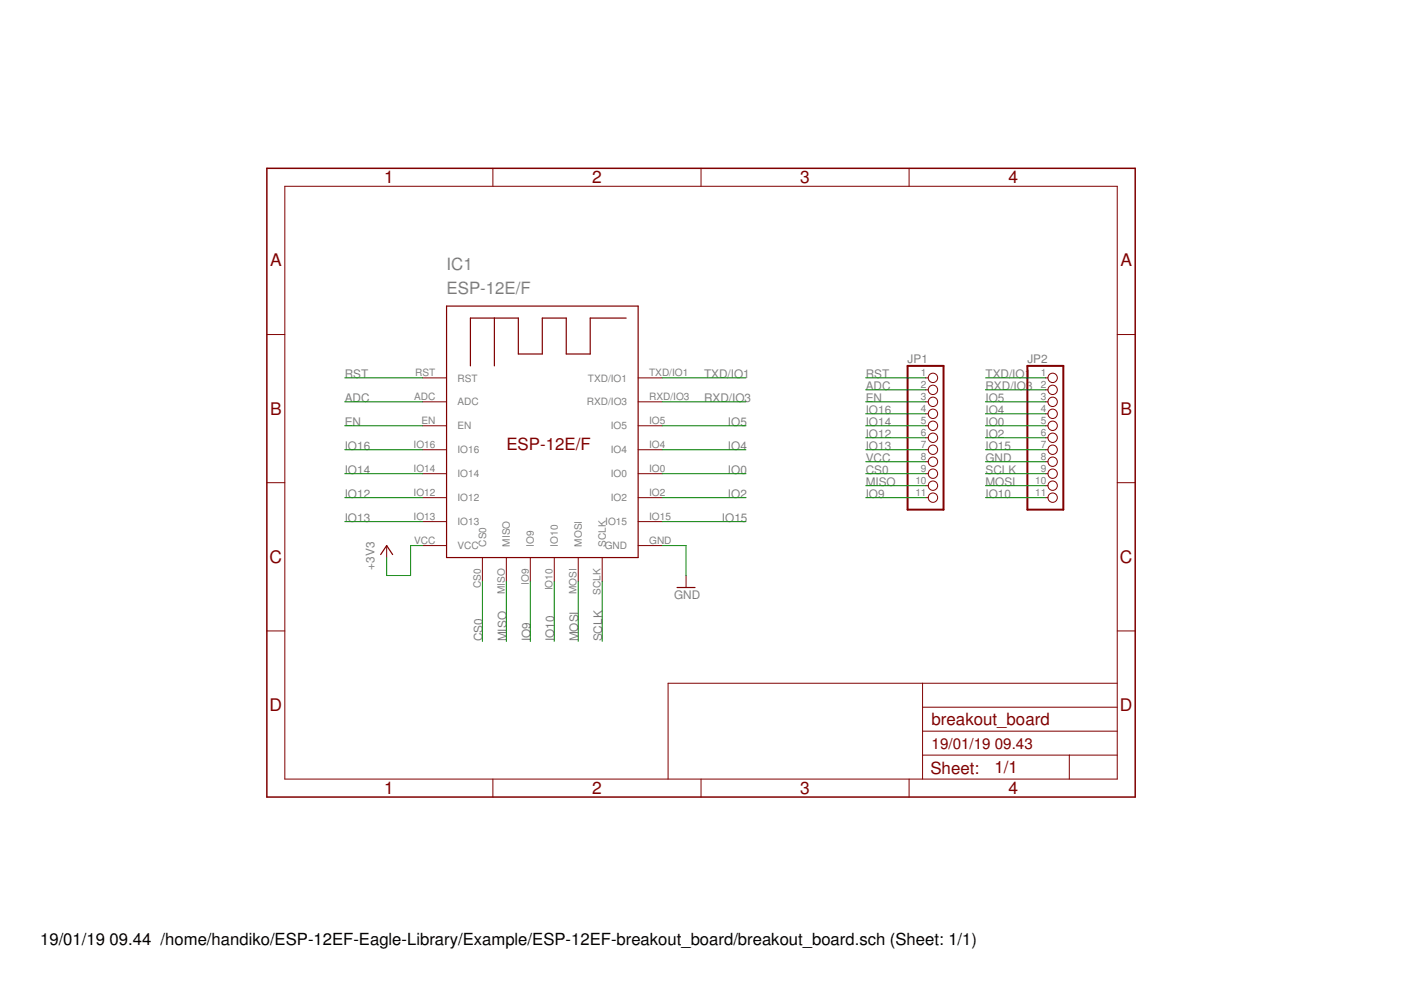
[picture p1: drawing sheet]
<?xml version="1.0" encoding="utf-8"?>
<!DOCTYPE eagle SYSTEM "eagle.dtd">
<eagle version="7.2.0">
<drawing>
<settings>
<setting alwaysvectorfont="no"/>
<setting verticaltext="up"/>
</settings>
<grid distance="1.27" unitdist="mm" unit="mm" style="dots" multiple="1" display="yes" altdistance="0.01" altunitdist="inch" altunit="inch"/>
<schematic xreflabel="%F%N/%S.%C%R" xrefpart="/%S.%C%R">
<libraries>
<library name="esp-12e-f">
<symbols>
<symbol name="ESP-12E">
<wire x1="-20.32" y1="35.56" x2="20.32" y2="35.56" width="0.254" layer="94"/>
<wire x1="20.32" y1="35.56" x2="20.32" y2="-17.78" width="0.254" layer="94"/>
<wire x1="20.32" y1="-17.78" x2="-20.32" y2="-17.78" width="0.254" layer="94"/>
<wire x1="-20.32" y1="-17.78" x2="-20.32" y2="35.56" width="0.254" layer="94"/>
<wire x1="-15.24" y1="22.86" x2="-15.24" y2="33.02" width="0.254" layer="94"/>
<wire x1="-15.24" y1="33.02" x2="-10.16" y2="33.02" width="0.254" layer="94"/>
<wire x1="-10.16" y1="33.02" x2="-5.08" y2="33.02" width="0.254" layer="94"/>
<wire x1="-5.08" y1="33.02" x2="-5.08" y2="25.4" width="0.254" layer="94"/>
<wire x1="-5.08" y1="25.4" x2="0" y2="25.4" width="0.254" layer="94"/>
<wire x1="0" y1="25.4" x2="0" y2="33.02" width="0.254" layer="94"/>
<wire x1="0" y1="33.02" x2="5.08" y2="33.02" width="0.254" layer="94"/>
<wire x1="5.08" y1="33.02" x2="5.08" y2="25.4" width="0.254" layer="94"/>
<wire x1="5.08" y1="25.4" x2="10.16" y2="25.4" width="0.254" layer="94"/>
<wire x1="10.16" y1="25.4" x2="10.16" y2="33.02" width="0.254" layer="94"/>
<wire x1="10.16" y1="33.02" x2="17.78" y2="33.02" width="0.254" layer="94"/>
<wire x1="-10.16" y1="22.86" x2="-10.16" y2="33.02" width="0.254" layer="94"/>
<pin name="RST" x="-25.4" y="20.32" length="middle" direction="in"/>
<pin name="ADC" x="-25.4" y="15.24" length="middle"/>
<pin name="EN" x="-25.4" y="10.16" length="middle"/>
<pin name="IO16" x="-25.4" y="5.08" length="middle"/>
<pin name="IO14" x="-25.4" y="0" length="middle"/>
<pin name="IO12" x="-25.4" y="-5.08" length="middle"/>
<pin name="IO13" x="-25.4" y="-10.16" length="middle"/>
<pin name="VCC" x="-25.4" y="-15.24" length="middle" direction="pwr"/>
<pin name="CS0" x="-12.7" y="-22.86" length="middle" rot="R90"/>
<pin name="MISO" x="-7.62" y="-22.86" length="middle" rot="R90"/>
<pin name="IO9" x="-2.54" y="-22.86" length="middle" rot="R90"/>
<pin name="IO10" x="2.54" y="-22.86" length="middle" rot="R90"/>
<pin name="MOSI" x="7.62" y="-22.86" length="middle" rot="R90"/>
<pin name="SCLK" x="12.7" y="-22.86" length="middle" rot="R90"/>
<pin name="GND" x="25.4" y="-15.24" length="middle" direction="pwr" rot="R180"/>
<pin name="IO15" x="25.4" y="-10.16" length="middle" rot="R180"/>
<pin name="IO2" x="25.4" y="-5.08" length="middle" rot="R180"/>
<pin name="IO0" x="25.4" y="0" length="middle" rot="R180"/>
<pin name="IO4" x="25.4" y="5.08" length="middle" rot="R180"/>
<pin name="IO5" x="25.4" y="10.16" length="middle" rot="R180"/>
<pin name="RXD/IO3" x="25.4" y="15.24" length="middle" rot="R180"/>
<pin name="TXD/IO1" x="25.4" y="20.32" length="middle" rot="R180"/>
<text x="-7.62" y="5.08" size="2.54" layer="94">ESP-12E/F</text>
<text x="-20.32" y="43.18" size="2.54" layer="95">&gt;NAME</text>
<text x="-20.32" y="38.1" size="2.54" layer="96">&gt;VALUE</text>
</symbol>
</symbols>
<devicesets>
<deviceset name="ESP-12E/F" prefix="IC">
<gates>
<gate name="G$1" symbol="ESP-12E" x="7.62" y="5.08"/>
</gates>
<devices>
<device name="" package="ESP-12E">
<connects>
<connect gate="G$1" pin="ADC" pad="ADC"/>
<connect gate="G$1" pin="CS0" pad="CS0"/>
<connect gate="G$1" pin="EN" pad="EN"/>
<connect gate="G$1" pin="GND" pad="GND"/>
<connect gate="G$1" pin="IO0" pad="IO0"/>
<connect gate="G$1" pin="IO10" pad="IO10"/>
<connect gate="G$1" pin="IO12" pad="IO12"/>
<connect gate="G$1" pin="IO13" pad="IO13"/>
<connect gate="G$1" pin="IO14" pad="IO14"/>
<connect gate="G$1" pin="IO15" pad="IO15"/>
<connect gate="G$1" pin="IO16" pad="IO16"/>
<connect gate="G$1" pin="IO2" pad="IO2"/>
<connect gate="G$1" pin="IO4" pad="IO4"/>
<connect gate="G$1" pin="IO5" pad="IO5"/>
<connect gate="G$1" pin="IO9" pad="IO9"/>
<connect gate="G$1" pin="MISO" pad="MISO"/>
<connect gate="G$1" pin="MOSI" pad="MOSI"/>
<connect gate="G$1" pin="RST" pad="RST"/>
<connect gate="G$1" pin="RXD/IO3" pad="RXD/IO3"/>
<connect gate="G$1" pin="SCLK" pad="SCLK"/>
<connect gate="G$1" pin="TXD/IO1" pad="TXD/IO1"/>
<connect gate="G$1" pin="VCC" pad="VCC"/>
</connects>
<technologies>
<technology name=""/>
</technologies>
</device>
</devices>
</deviceset>
</devicesets>
</library>
<library name="pinhead">
<symbols>
<symbol name="PINHD11">
<wire x1="-6.35" y1="-15.24" x2="1.27" y2="-15.24" width="0.4064" layer="94"/>
<wire x1="1.27" y1="-15.24" x2="1.27" y2="15.24" width="0.4064" layer="94"/>
<wire x1="1.27" y1="15.24" x2="-6.35" y2="15.24" width="0.4064" layer="94"/>
<wire x1="-6.35" y1="15.24" x2="-6.35" y2="-15.24" width="0.4064" layer="94"/>
<text x="-6.35" y="15.875" size="1.778" layer="95">&gt;NAME</text>
<text x="-6.35" y="-17.78" size="1.778" layer="96">&gt;VALUE</text>
<pin name="1" x="-2.54" y="12.7" visible="pad" length="short" direction="pas" function="dot"/>
<pin name="2" x="-2.54" y="10.16" visible="pad" length="short" direction="pas" function="dot"/>
<pin name="3" x="-2.54" y="7.62" visible="pad" length="short" direction="pas" function="dot"/>
<pin name="4" x="-2.54" y="5.08" visible="pad" length="short" direction="pas" function="dot"/>
<pin name="5" x="-2.54" y="2.54" visible="pad" length="short" direction="pas" function="dot"/>
<pin name="6" x="-2.54" y="0" visible="pad" length="short" direction="pas" function="dot"/>
<pin name="7" x="-2.54" y="-2.54" visible="pad" length="short" direction="pas" function="dot"/>
<pin name="8" x="-2.54" y="-5.08" visible="pad" length="short" direction="pas" function="dot"/>
<pin name="9" x="-2.54" y="-7.62" visible="pad" length="short" direction="pas" function="dot"/>
<pin name="10" x="-2.54" y="-10.16" visible="pad" length="short" direction="pas" function="dot"/>
<pin name="11" x="-2.54" y="-12.7" visible="pad" length="short" direction="pas" function="dot"/>
</symbol>
</symbols>
<devicesets>
<deviceset name="PINHD-1X11" prefix="JP" uservalue="yes">
<gates>
<gate name="A" symbol="PINHD11" x="0" y="0"/>
</gates>
<devices>
<device name="" package="1X11">
<connects>
<connect gate="A" pin="1" pad="1"/>
<connect gate="A" pin="10" pad="10"/>
<connect gate="A" pin="11" pad="11"/>
<connect gate="A" pin="2" pad="2"/>
<connect gate="A" pin="3" pad="3"/>
<connect gate="A" pin="4" pad="4"/>
<connect gate="A" pin="5" pad="5"/>
<connect gate="A" pin="6" pad="6"/>
<connect gate="A" pin="7" pad="7"/>
<connect gate="A" pin="8" pad="8"/>
<connect gate="A" pin="9" pad="9"/>
</connects>
<technologies>
<technology name=""/>
</technologies>
</device>
<device name="/90" package="1X11/90">
<connects>
<connect gate="A" pin="1" pad="1"/>
<connect gate="A" pin="10" pad="10"/>
<connect gate="A" pin="11" pad="11"/>
<connect gate="A" pin="2" pad="2"/>
<connect gate="A" pin="3" pad="3"/>
<connect gate="A" pin="4" pad="4"/>
<connect gate="A" pin="5" pad="5"/>
<connect gate="A" pin="6" pad="6"/>
<connect gate="A" pin="7" pad="7"/>
<connect gate="A" pin="8" pad="8"/>
<connect gate="A" pin="9" pad="9"/>
</connects>
<technologies>
<technology name=""/>
</technologies>
</device>
</devices>
</deviceset>
</devicesets>
</library>
<library name="supply1">
<symbols>
<symbol name="GND">
<wire x1="-1.905" y1="0" x2="1.905" y2="0" width="0.254" layer="94"/>
<text x="-2.54" y="-2.54" size="1.778" layer="96">&gt;VALUE</text>
<pin name="GND" x="0" y="2.54" visible="off" length="short" direction="sup" rot="R270"/>
</symbol>
<symbol name="+3V3">
<wire x1="1.27" y1="-1.905" x2="0" y2="0" width="0.254" layer="94"/>
<wire x1="0" y1="0" x2="-1.27" y2="-1.905" width="0.254" layer="94"/>
<text x="-2.54" y="-5.08" size="1.778" layer="96" rot="R90">&gt;VALUE</text>
<pin name="+3V3" x="0" y="-2.54" visible="off" length="short" direction="sup" rot="R90"/>
</symbol>
</symbols>
<devicesets>
<deviceset name="GND" prefix="GND">
<gates>
<gate name="1" symbol="GND" x="0" y="0"/>
</gates>
<devices>
<device name="">
<technologies>
<technology name=""/>
</technologies>
</device>
</devices>
</deviceset>
<deviceset name="+3V3" prefix="+3V3">
<gates>
<gate name="G$1" symbol="+3V3" x="0" y="0"/>
</gates>
<devices>
<device name="">
<technologies>
<technology name=""/>
</technologies>
</device>
</devices>
</deviceset>
</devicesets>
</library>
<library name="frames">
<symbols>
<symbol name="A5L-LOC">
<wire x1="85.09" y1="3.81" x2="85.09" y2="24.13" width="0.1016" layer="94"/>
<wire x1="85.09" y1="24.13" x2="139.065" y2="24.13" width="0.1016" layer="94"/>
<wire x1="139.065" y1="24.13" x2="180.34" y2="24.13" width="0.1016" layer="94"/>
<wire x1="170.18" y1="3.81" x2="170.18" y2="8.89" width="0.1016" layer="94"/>
<wire x1="170.18" y1="8.89" x2="180.34" y2="8.89" width="0.1016" layer="94"/>
<wire x1="170.18" y1="8.89" x2="139.065" y2="8.89" width="0.1016" layer="94"/>
<wire x1="139.065" y1="8.89" x2="139.065" y2="3.81" width="0.1016" layer="94"/>
<wire x1="139.065" y1="8.89" x2="139.065" y2="13.97" width="0.1016" layer="94"/>
<wire x1="139.065" y1="13.97" x2="180.34" y2="13.97" width="0.1016" layer="94"/>
<wire x1="139.065" y1="13.97" x2="139.065" y2="19.05" width="0.1016" layer="94"/>
<wire x1="139.065" y1="19.05" x2="180.34" y2="19.05" width="0.1016" layer="94"/>
<wire x1="139.065" y1="19.05" x2="139.065" y2="24.13" width="0.1016" layer="94"/>
<text x="140.97" y="15.24" size="2.54" layer="94">&gt;DRAWING_NAME</text>
<text x="140.97" y="10.16" size="2.286" layer="94">&gt;LAST_DATE_TIME</text>
<text x="154.305" y="5.08" size="2.54" layer="94">&gt;SHEET</text>
<text x="140.716" y="4.953" size="2.54" layer="94">Sheet:</text>
<frame x1="0" y1="0" x2="184.15" y2="133.35" columns="4" rows="4" layer="94"/>
</symbol>
</symbols>
<devicesets>
<deviceset name="A5L-LOC" prefix="FRAME" uservalue="yes">
<gates>
<gate name="G$1" symbol="A5L-LOC" x="0" y="0"/>
</gates>
<devices>
<device name="">
<technologies>
<technology name=""/>
</technologies>
</device>
</devices>
</deviceset>
</devicesets>
</library>
</libraries>
<attributes>
</attributes>
<variantdefs>
</variantdefs>
<classes>
<class number="0" name="default" width="0" drill="0">
</class>
</classes>
<parts>
<part name="IC1" library="esp-12e-f" deviceset="ESP-12E/F" device=""/>
<part name="JP1" library="pinhead" deviceset="PINHD-1X11" device=""/>
<part name="GND1" library="supply1" deviceset="GND" device=""/>
<part name="+3V1" library="supply1" deviceset="+3V3" device=""/>
<part name="JP2" library="pinhead" deviceset="PINHD-1X11" device=""/>
<part name="FRAME1" library="frames" deviceset="A5L-LOC" device=""/>
</parts>
<sheets>
<sheet>
<plain>
</plain>
<instances>
<instance part="IC1" gate="G$1" x="59.69" y="68.58"/>
<instance part="JP1" gate="A" x="143.51" y="76.2"/>
<instance part="GND1" gate="1" x="90.17" y="44.45"/>
<instance part="+3V1" gate="G$1" x="26.67" y="53.34"/>
<instance part="JP2" gate="A" x="168.91" y="76.2"/>
<instance part="FRAME1" gate="G$1" x="1.27" y="0"/>
</instances>
<busses>
</busses>
<nets>
<net name="RST" class="0">
<segment>
<pinref part="IC1" gate="G$1" pin="RST"/>
<wire x1="34.29" y1="88.9" x2="17.78" y2="88.9" width="0.1524" layer="91"/>
<label x="17.78" y="88.9" size="1.778" layer="95"/>
</segment>
<segment>
<pinref part="JP1" gate="A" pin="1"/>
<wire x1="140.97" y1="88.9" x2="128.27" y2="88.9" width="0.1524" layer="91"/>
<label x="128.27" y="88.9" size="1.778" layer="95"/>
</segment>
</net>
<net name="ADC" class="0">
<segment>
<pinref part="IC1" gate="G$1" pin="ADC"/>
<wire x1="34.29" y1="83.82" x2="17.78" y2="83.82" width="0.1524" layer="91"/>
<label x="17.78" y="83.82" size="1.778" layer="95"/>
</segment>
<segment>
<pinref part="JP1" gate="A" pin="2"/>
<wire x1="140.97" y1="86.36" x2="128.27" y2="86.36" width="0.1524" layer="91"/>
<label x="128.27" y="86.36" size="1.778" layer="95"/>
</segment>
</net>
<net name="EN" class="0">
<segment>
<pinref part="IC1" gate="G$1" pin="EN"/>
<wire x1="34.29" y1="78.74" x2="17.78" y2="78.74" width="0.1524" layer="91"/>
<label x="17.78" y="78.74" size="1.778" layer="95"/>
</segment>
<segment>
<pinref part="JP1" gate="A" pin="3"/>
<wire x1="140.97" y1="83.82" x2="128.27" y2="83.82" width="0.1524" layer="91"/>
<label x="128.27" y="83.82" size="1.778" layer="95"/>
</segment>
</net>
<net name="IO16" class="0">
<segment>
<pinref part="IC1" gate="G$1" pin="IO16"/>
<wire x1="34.29" y1="73.66" x2="17.78" y2="73.66" width="0.1524" layer="91"/>
<label x="17.78" y="73.66" size="1.778" layer="95"/>
</segment>
<segment>
<pinref part="JP1" gate="A" pin="4"/>
<wire x1="128.27" y1="81.28" x2="140.97" y2="81.28" width="0.1524" layer="91"/>
<label x="128.27" y="81.28" size="1.778" layer="95"/>
</segment>
</net>
<net name="IO14" class="0">
<segment>
<pinref part="IC1" gate="G$1" pin="IO14"/>
<wire x1="17.78" y1="68.58" x2="34.29" y2="68.58" width="0.1524" layer="91"/>
<label x="17.78" y="68.58" size="1.778" layer="95"/>
</segment>
<segment>
<pinref part="JP1" gate="A" pin="5"/>
<wire x1="140.97" y1="78.74" x2="128.27" y2="78.74" width="0.1524" layer="91"/>
<label x="128.27" y="78.74" size="1.778" layer="95"/>
</segment>
</net>
<net name="IO12" class="0">
<segment>
<pinref part="IC1" gate="G$1" pin="IO12"/>
<wire x1="34.29" y1="63.5" x2="17.78" y2="63.5" width="0.1524" layer="91"/>
<label x="17.78" y="63.5" size="1.778" layer="95"/>
</segment>
<segment>
<pinref part="JP1" gate="A" pin="6"/>
<wire x1="140.97" y1="76.2" x2="128.27" y2="76.2" width="0.1524" layer="91"/>
<label x="128.27" y="76.2" size="1.778" layer="95"/>
</segment>
</net>
<net name="IO13" class="0">
<segment>
<pinref part="IC1" gate="G$1" pin="IO13"/>
<wire x1="34.29" y1="58.42" x2="17.78" y2="58.42" width="0.1524" layer="91"/>
<label x="17.78" y="58.42" size="1.778" layer="95"/>
</segment>
<segment>
<pinref part="JP1" gate="A" pin="7"/>
<wire x1="140.97" y1="73.66" x2="128.27" y2="73.66" width="0.1524" layer="91"/>
<label x="128.27" y="73.66" size="1.778" layer="95"/>
</segment>
</net>
<net name="TXD/IO1" class="0">
<segment>
<pinref part="IC1" gate="G$1" pin="TXD/IO1"/>
<wire x1="85.09" y1="88.9" x2="102.87" y2="88.9" width="0.1524" layer="91"/>
<label x="93.98" y="88.9" size="1.778" layer="95"/>
</segment>
<segment>
<pinref part="JP2" gate="A" pin="1"/>
<wire x1="166.37" y1="88.9" x2="153.67" y2="88.9" width="0.1524" layer="91"/>
<label x="153.67" y="88.9" size="1.778" layer="95"/>
</segment>
</net>
<net name="RXD/IO3" class="0">
<segment>
<pinref part="IC1" gate="G$1" pin="RXD/IO3"/>
<wire x1="85.09" y1="83.82" x2="102.87" y2="83.82" width="0.1524" layer="91"/>
<label x="93.98" y="83.82" size="1.778" layer="95"/>
</segment>
<segment>
<pinref part="JP2" gate="A" pin="2"/>
<wire x1="166.37" y1="86.36" x2="153.67" y2="86.36" width="0.1524" layer="91"/>
<label x="153.67" y="86.36" size="1.778" layer="95"/>
</segment>
</net>
<net name="IO5" class="0">
<segment>
<pinref part="IC1" gate="G$1" pin="IO5"/>
<wire x1="85.09" y1="78.74" x2="102.87" y2="78.74" width="0.1524" layer="91"/>
<label x="99.06" y="78.74" size="1.778" layer="95"/>
</segment>
<segment>
<pinref part="JP2" gate="A" pin="3"/>
<wire x1="166.37" y1="83.82" x2="153.67" y2="83.82" width="0.1524" layer="91"/>
<label x="153.67" y="83.82" size="1.778" layer="95"/>
</segment>
</net>
<net name="IO4" class="0">
<segment>
<pinref part="IC1" gate="G$1" pin="IO4"/>
<wire x1="85.09" y1="73.66" x2="102.87" y2="73.66" width="0.1524" layer="91"/>
<label x="99.06" y="73.66" size="1.778" layer="95"/>
</segment>
<segment>
<pinref part="JP2" gate="A" pin="4"/>
<wire x1="166.37" y1="81.28" x2="153.67" y2="81.28" width="0.1524" layer="91"/>
<label x="153.67" y="81.28" size="1.778" layer="95"/>
</segment>
</net>
<net name="IO0" class="0">
<segment>
<pinref part="IC1" gate="G$1" pin="IO0"/>
<wire x1="85.09" y1="68.58" x2="102.87" y2="68.58" width="0.1524" layer="91"/>
<label x="99.06" y="68.58" size="1.778" layer="95"/>
</segment>
<segment>
<pinref part="JP2" gate="A" pin="5"/>
<wire x1="166.37" y1="78.74" x2="153.67" y2="78.74" width="0.1524" layer="91"/>
<label x="153.67" y="78.74" size="1.778" layer="95"/>
</segment>
</net>
<net name="IO2" class="0">
<segment>
<pinref part="IC1" gate="G$1" pin="IO2"/>
<wire x1="85.09" y1="63.5" x2="102.87" y2="63.5" width="0.1524" layer="91"/>
<label x="99.06" y="63.5" size="1.778" layer="95"/>
</segment>
<segment>
<pinref part="JP2" gate="A" pin="6"/>
<wire x1="166.37" y1="76.2" x2="153.67" y2="76.2" width="0.1524" layer="91"/>
<label x="153.67" y="76.2" size="1.778" layer="95"/>
</segment>
</net>
<net name="IO15" class="0">
<segment>
<pinref part="IC1" gate="G$1" pin="IO15"/>
<wire x1="85.09" y1="58.42" x2="102.87" y2="58.42" width="0.1524" layer="91"/>
<label x="97.79" y="58.42" size="1.778" layer="95"/>
</segment>
<segment>
<pinref part="JP2" gate="A" pin="7"/>
<wire x1="166.37" y1="73.66" x2="153.67" y2="73.66" width="0.1524" layer="91"/>
<label x="153.67" y="73.66" size="1.778" layer="95"/>
</segment>
</net>
<net name="GND" class="0">
<segment>
<pinref part="IC1" gate="G$1" pin="GND"/>
<pinref part="GND1" gate="1" pin="GND"/>
<wire x1="85.09" y1="53.34" x2="90.17" y2="53.34" width="0.1524" layer="91"/>
<wire x1="90.17" y1="53.34" x2="90.17" y2="46.99" width="0.1524" layer="91"/>
</segment>
<segment>
<pinref part="JP2" gate="A" pin="8"/>
<wire x1="166.37" y1="71.12" x2="153.67" y2="71.12" width="0.1524" layer="91"/>
<label x="153.67" y="71.12" size="1.778" layer="95"/>
</segment>
</net>
<net name="CS0" class="0">
<segment>
<pinref part="IC1" gate="G$1" pin="CS0"/>
<wire x1="46.99" y1="45.72" x2="46.99" y2="33.02" width="0.1524" layer="91"/>
<label x="46.99" y="33.02" size="1.778" layer="95" rot="R90"/>
</segment>
<segment>
<pinref part="JP1" gate="A" pin="9"/>
<wire x1="140.97" y1="68.58" x2="128.27" y2="68.58" width="0.1524" layer="91"/>
<label x="128.27" y="68.58" size="1.778" layer="95"/>
</segment>
</net>
<net name="MISO" class="0">
<segment>
<pinref part="IC1" gate="G$1" pin="MISO"/>
<wire x1="52.07" y1="45.72" x2="52.07" y2="33.02" width="0.1524" layer="91"/>
<label x="52.07" y="33.02" size="1.778" layer="95" rot="R90"/>
</segment>
<segment>
<pinref part="JP1" gate="A" pin="10"/>
<wire x1="140.97" y1="66.04" x2="128.27" y2="66.04" width="0.1524" layer="91"/>
<label x="128.27" y="66.04" size="1.778" layer="95"/>
</segment>
</net>
<net name="IO9" class="0">
<segment>
<pinref part="IC1" gate="G$1" pin="IO9"/>
<wire x1="57.15" y1="45.72" x2="57.15" y2="33.02" width="0.1524" layer="91"/>
<label x="57.15" y="33.02" size="1.778" layer="95" rot="R90"/>
</segment>
<segment>
<pinref part="JP1" gate="A" pin="11"/>
<wire x1="140.97" y1="63.5" x2="128.27" y2="63.5" width="0.1524" layer="91"/>
<label x="128.27" y="63.5" size="1.778" layer="95"/>
</segment>
</net>
<net name="IO10" class="0">
<segment>
<pinref part="IC1" gate="G$1" pin="IO10"/>
<wire x1="62.23" y1="45.72" x2="62.23" y2="33.02" width="0.1524" layer="91"/>
<label x="62.23" y="33.02" size="1.778" layer="95" rot="R90"/>
</segment>
<segment>
<pinref part="JP2" gate="A" pin="11"/>
<wire x1="166.37" y1="63.5" x2="153.67" y2="63.5" width="0.1524" layer="91"/>
<label x="153.67" y="63.5" size="1.778" layer="95"/>
</segment>
</net>
<net name="MOSI" class="0">
<segment>
<pinref part="IC1" gate="G$1" pin="MOSI"/>
<wire x1="67.31" y1="45.72" x2="67.31" y2="33.02" width="0.1524" layer="91"/>
<label x="67.31" y="33.02" size="1.778" layer="95" rot="R90"/>
</segment>
<segment>
<pinref part="JP2" gate="A" pin="10"/>
<wire x1="166.37" y1="66.04" x2="153.67" y2="66.04" width="0.1524" layer="91"/>
<label x="153.67" y="66.04" size="1.778" layer="95"/>
</segment>
</net>
<net name="SCLK" class="0">
<segment>
<pinref part="IC1" gate="G$1" pin="SCLK"/>
<wire x1="72.39" y1="45.72" x2="72.39" y2="33.02" width="0.1524" layer="91"/>
<label x="72.39" y="33.02" size="1.778" layer="95" rot="R90"/>
</segment>
<segment>
<pinref part="JP2" gate="A" pin="9"/>
<wire x1="166.37" y1="68.58" x2="153.67" y2="68.58" width="0.1524" layer="91"/>
<label x="153.67" y="68.58" size="1.778" layer="95"/>
</segment>
</net>
<net name="VCC" class="0">
<segment>
<pinref part="JP1" gate="A" pin="8"/>
<wire x1="140.97" y1="71.12" x2="128.27" y2="71.12" width="0.1524" layer="91"/>
<label x="128.27" y="71.12" size="1.778" layer="95"/>
</segment>
<segment>
<pinref part="+3V1" gate="G$1" pin="+3V3"/>
<wire x1="26.67" y1="50.8" x2="26.67" y2="46.99" width="0.1524" layer="91"/>
<wire x1="26.67" y1="46.99" x2="31.75" y2="46.99" width="0.1524" layer="91"/>
<wire x1="31.75" y1="46.99" x2="31.75" y2="53.34" width="0.1524" layer="91"/>
<pinref part="IC1" gate="G$1" pin="VCC"/>
<wire x1="31.75" y1="53.34" x2="34.29" y2="53.34" width="0.1524" layer="91"/>
</segment>
</net>
</nets>
</sheet>
</sheets>
</schematic>
</drawing>
</eagle>
